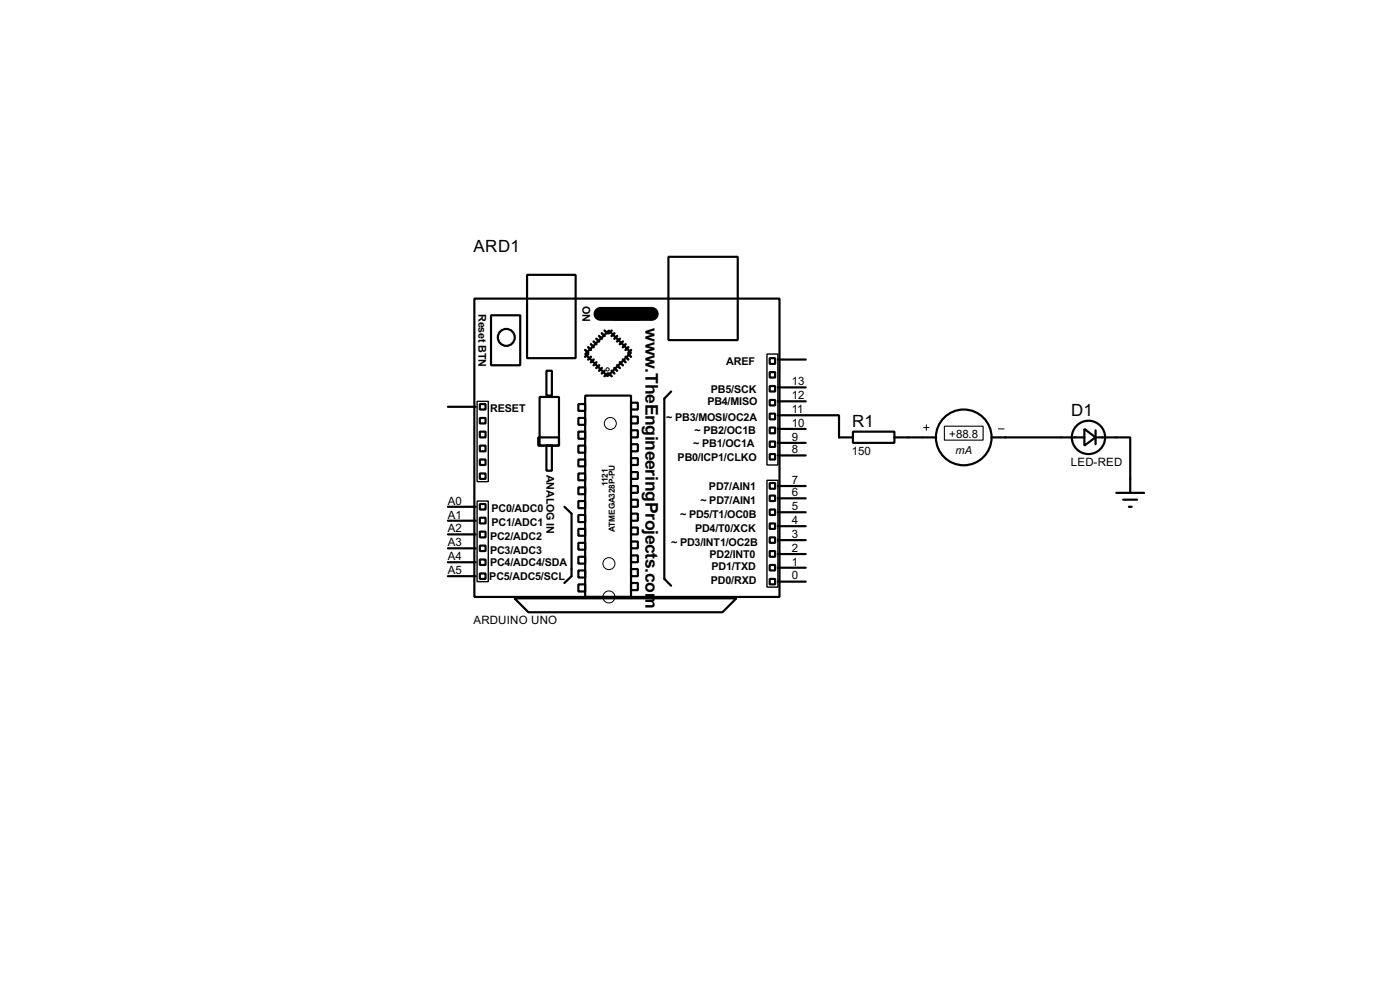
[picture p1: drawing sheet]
<svg xmlns="http://www.w3.org/2000/svg" width="256mm" height="180mm" viewBox="0 0 256 180" stroke-linecap="round" stroke-linejoin="round" font-family="sans-serif">
<g fill="none" stroke="#000" stroke-width=".4">
<path d="M86.9 54.7h55.9v54.6h-55.9zM90 57.7h5.3v9.2h-5.3zM96.6 50.3h8.9v15.3h-8.9zM112.6 56.4h4.5v2.1h-4.5zM122.5 47h12.7v15.3h-12.7zM82.1 74.5h5.1M87.9 76.5h1.1v1h-1.1zM87.9 79h1.1v1.1h-1.1zM87.9 74h1.1v1h-1.1zM98.9 72.7h3.5v8.9h-3.5zM100.1 67.9h1v4.5h-1zM106 74h1.2v1.2h-1.2z"/>
<path d="M106 76.5h1.2v1.3h-1.2zM106 79h1.2v1.3h-1.2zM107.2 72.4h8.4v36.9h-8.4zM107.2 64.8l4.4-4.3 4 4.1-4.3 4.3zM115.6 73.7h1.3v1.3h-1.3zM115.6 76.3h1.3v1.2h-1.3zM115.6 78.8h1.3v1.3h-1.3zM123 71.7l-1.3 1.3v33l1.3 1.2M141 65.6h1v1h-1zM141 70.7h1v1h-1zM141 73.2h1v1h-1zM141 75.7h1v1.1h-1z"/>
<path d="M141 78.3h1v1h-1zM141 68.1h1v1h-1zM142.5 76h11.2v4.1h2.6M142.5 78.5h5.1M142.5 73.5h5.1M142.5 70.9h5.1M142.5 65.8h5.1M156.3 79h7.6v2.1h-7.6zM198.7 78.5l2 1.6-2 1.5zM200.7 78.8v2.5M82.1 97.8h5.1M82.1 95.3h5.1"/>
<path d="M82.1 92.8h5.1M87.9 81.6h1.1v1h-1.1zM87.9 86.7h1.1v1h-1.1zM87.9 84.1h1.1v1h-1.1zM87.9 92.3h1.1v1h-1.1zM87.9 94.8h1.1v1h-1.1zM87.9 97.3h1.1v1.1h-1.1zM87.9 99.9h1.1v1h-1.1zM98.6 80.1h3.8v1.5h-3.8zM100.1 81.6h1v4.6h-1zM103.4 92.8l1.3 1.2v11.5l-1.3 1.2M106 81.6h1.2v1.3h-1.2z"/>
<path d="M106 84.1h1.2v1.3h-1.2zM106 86.7h1.2v1.2h-1.2zM106 89.2h1.2v1.3h-1.2zM106 91.7h1.2v1.3h-1.2zM106 94.3h1.2v1.3h-1.2zM106 96.8h1.2v1.3h-1.2zM106 99.4h1.2v1.2h-1.2zM115.6 81.3h1.3v1.3h-1.3zM115.6 83.9h1.3v1.2h-1.3zM115.6 86.4h1.3v1.3h-1.3zM115.6 89h1.3v1.2h-1.3zM115.6 91.5h1.3v1.3h-1.3z"/>
<path d="M115.6 94h1.3v1.3h-1.3zM115.6 96.6h1.3v1.2h-1.3zM115.6 99.1h1.3v1.3h-1.3zM141 80.8h1v1h-1zM141 83.1h1v1h-1zM141 88.4h1v1.1h-1zM141 90.7h1v1h-1zM141 93.3h1v1h-1zM141 95.8h1v1h-1zM141 98.4h1v1h-1zM142.5 98.9h5.1M142.5 96.3h5.1"/>
<path d="M142.5 93.8h5.1M142.5 91.2h5.1M142.5 89h5.1M142.5 83.4h5.1M142.5 81.1h5.1M163.9 80.1h7.6M181.7 80.1h17M200.7 80.1h6.4v10.1M204.5 90.2h5.1M205.8 91.5h2.5M206.8 92.8h.5M82.1 105.5h5.1"/>
<path d="M82.1 102.9h5.1M82.1 100.4h5.1M87.9 102.4h1.1v1h-1.1zM87.9 105h1.1v1h-1.1zM94.3 109.5h40.6l-2.5 2.6h-35.6zM106 101.9h1.2v1.3h-1.2zM106 104.4h1.2v1.3h-1.2zM106 107h1.2v1.3h-1.2zM115.6 101.7h1.3v1.2h-1.3zM115.6 104.2h1.3v1.3h-1.3zM115.6 106.7h1.3v1.3h-1.3zM141 100.9h1v1h-1z"/>
<path d="M141 103.4h1v1h-1zM141 106h1v1h-1zM142.5 106.5h5.1M142.5 103.9h5.1M142.5 101.4h5.1"/>
<circle cx="92.7" cy="61.8" r="1.55"/>
<circle cx="176.5" cy="80.1" r="5.1"/>
<circle cx="199.4" cy="80.1" r="3.1"/>
</g>
<path d="M110 57.5h9.4" fill="none" stroke="#000" stroke-width="2.6"/>
<g fill="none" stroke="#000" stroke-width=".45">
<path d="M107.2 64.1l.6 .5M107.8 63.6l.5 .5M107.8 64.8l-.6 .5M108.3 63l.5 .6M108.3 65.3l-.5 .5M108.8 62.5l.5 .5M108.8 65.8l-.5 .5M109.3 62l.5 .5M109.3 66.3l-.5 .6M109.8 61.5l.5 .5M109.8 66.9l-.5 .5M110.3 61l.5 .5"/>
<path d="M110.3 67.4l-.5 .5M110.8 60.5l.5 .5M110.8 67.9l-.5 .5M111.3 68.4l-.5 .5M111.6 68.4l.5 .5M112.1 67.9l.5 .5M112.1 60.5l-.5 .5M112.6 67.4l.5 .5M112.6 61l-.5 .5M113.1 66.9l.5 .5M113.1 61.5l-.5 .5M113.6 66.3l.5 .6"/>
<path d="M113.6 62l-.5 .5M114.1 65.8l.5 .5M114.1 62.5l-.5 .5M114.6 65.3l.5 .5M114.6 63l-.5 .6M115.1 64.8l.5 .5M115.1 63.6l-.5 .5M115.6 64.1l-.5 .5"/>
</g>
<g fill="none" stroke="#000" stroke-width=".18">
<path d="M169.2 78.3h1M169.7 77.8v1M182.9 78.5h1.1"/>
<circle cx="111.3" cy="67.6" r=".3"/>
<circle cx="111.8" cy="77.5" r="1.1"/>
<circle cx="111.5" cy="103.2" r="1.1"/>
<circle cx="111.5" cy="109.3" r="1.1"/>
</g>
<path d="M87.4 73.5h2.1v14.7h-2.1zM140.5 64.8h2v20.3h-2zM87.4 91.7h2.1v14.8h-2.1zM140.5 87.9h2v19.6h-2z" fill="none" stroke="#000" stroke-width=".25"/>
<path d="M173 78h7.1v2.6h-7.1z" fill="none" stroke="#000" stroke-width=".2"/>
<g font-size="3.6">
<text x="118.3" y="60.1" transform="rotate(90 118.3 60.1)">w</text>
<text x="118.3" y="67.4" transform="rotate(90 118.3 67.4)">.TheEngineeringProjects.com</text>
</g>
<g font-size="3.5">
<text x="86.8" y="46.2">ARD1</text>
<text x="196.2" y="76.2">D1</text>
<text x="156.1" y="78.2">R1</text>
</g>
<g font-size="2.4">
<text x="145.1" y="70.5">13</text>
<text x="145.1" y="75.6">11</text>
<text x="145.1" y="73">12</text>
<text x="145.1" y="82.9">8</text>
<text x="145.1" y="80.7">9</text>
<text x="145.1" y="78.1">10</text>
<text x="156.1" y="83.3">150</text>
<text x="173.9" y="80.1">+88.8</text>
<text x="145.1" y="88.5">7</text>
<text x="196.2" y="85.3">LED-RED</text>
<text x="82" y="94.9">A1</text>
<text x="82" y="92.4">A0</text>
<text x="145.1" y="95.9">4</text>
<text x="145.1" y="93.4">5</text>
<text x="145.1" y="90.8">6</text>
<text x="82" y="100">A3</text>
<text x="82" y="97.4">A2</text>
<text x="145.1" y="101">2</text>
<text x="145.1" y="98.5">3</text>
<text x="82" y="105.1">A5</text>
<text x="82" y="102.5">A4</text>
<text x="145.1" y="106.1">0</text>
<text x="145.1" y="103.5">1</text>
<text x="86.7" y="114.3">ARDUINO UNO</text>
</g>
<text font-size="2.3" x="175.1" y="83.2">mA</text>
<g font-size="2.2">
<text x="87.7" y="57.5" transform="rotate(90 87.7 57.5)">Reset BTN</text>
<text x="106.7" y="56" transform="rotate(90 106.7 56)">ON</text>
<text x="130.2" y="71.9">PB5/SCK</text>
<text x="133" y="66.8">AREF</text>
<text x="89.8" y="75.5">RESET</text>
<text x="122.1" y="77">~ PB3/MOSI/OC2A</text>
<text x="129.6" y="74.2">PB4/MISO</text>
<text x="127" y="81.8">~ PB1/OC1A</text>
<text x="127.3" y="79.5">~ PB2/OC1B</text>
<text x="100.1" y="86.9" transform="rotate(90 100.1 86.9)">ANALOG IN</text>
<text x="124.1" y="84.3">PB0/ICP1/CLKO</text>
<text x="129.9" y="89.7">PD7/AIN1</text>
<text x="90" y="93.8">PC0/ADC0</text>
<text x="124.6" y="94.8">~ PD5/T1/OC0B</text>
<text x="128.3" y="92.2">~ PD7/AIN1</text>
<text x="89.8" y="101.4">PC3/ADC3</text>
<text x="89.8" y="98.8">PC2/ADC2</text>
<text x="90" y="96.3">PC1/ADC1</text>
<text x="123" y="99.9">~ PD3/INT1/OC2B</text>
<text x="127.3" y="97.3">PD4/T0/XCK</text>
<text x="89.6" y="106.2">PC5/ADC5/SCL</text>
<text x="89.8" y="103.7">PC4/ADC4/SDA</text>
<text x="130" y="102.2">PD2/INT0</text>
<text x="130.2" y="107">PD0/RXD</text>
<text x="130.3" y="104.4">PD1/TXD</text>
</g>
<g font-size="1.7">
<text x="111.4" y="88.9" transform="rotate(-90 111.4 88.9)">1121</text>
<text x="112.7" y="97.4" transform="rotate(-90 112.7 97.4)">ATMEGA328P-PU</text>
</g>
</svg>
